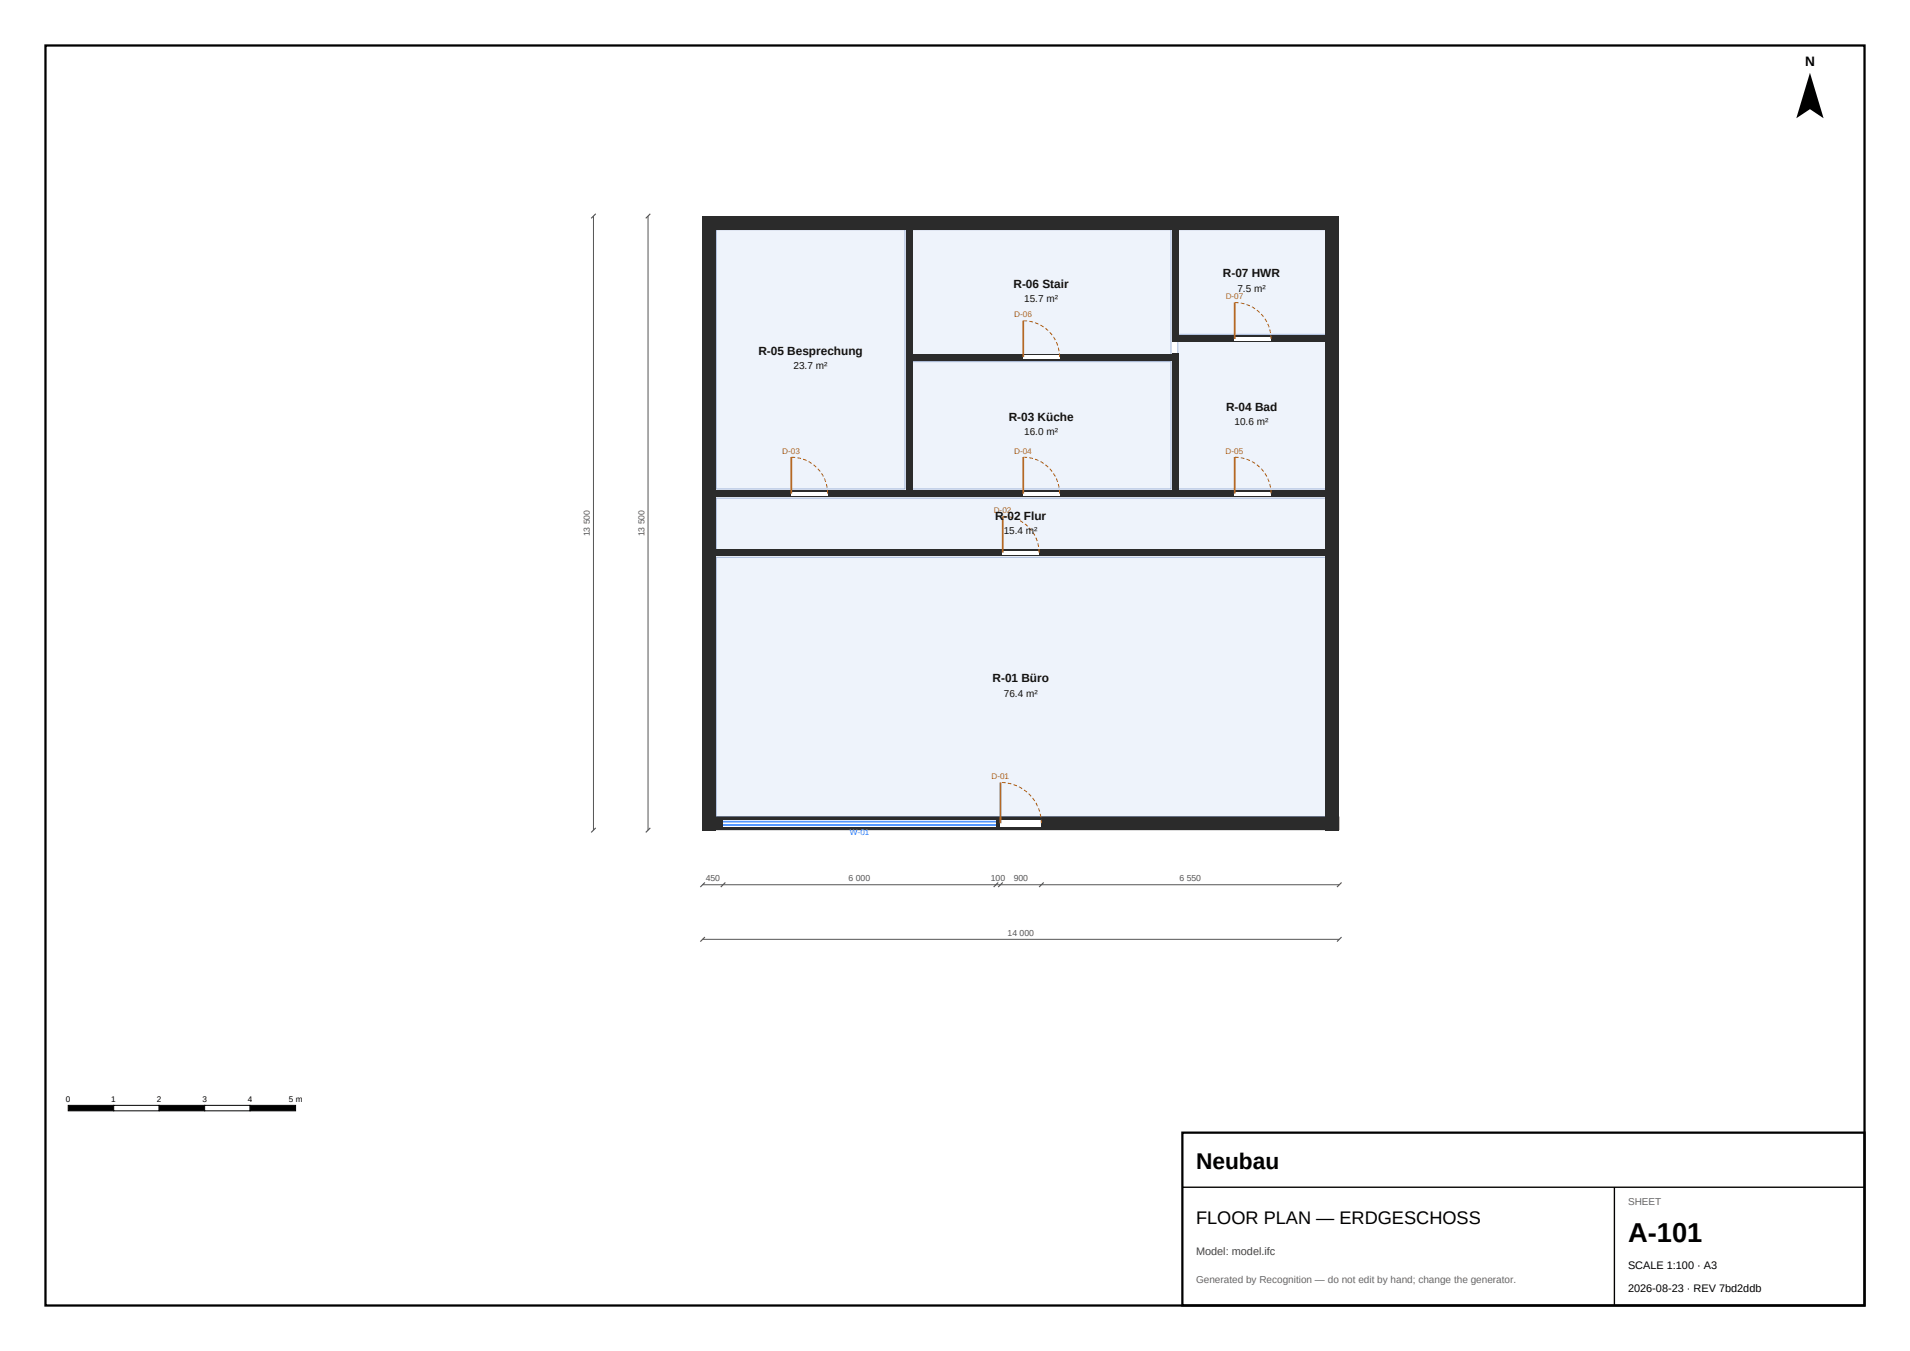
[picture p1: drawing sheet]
<svg xmlns="http://www.w3.org/2000/svg" width="420mm" height="297mm" viewBox="0 0 420 297" stroke-linecap="round" stroke-linejoin="round" font-family="sans-serif">
<g fill="#eef3fb" stroke="#9fb3d9" stroke-width=".22">
<path d="M259 75h32.5v32.5h-32.5z" fill-rule="evenodd"/>
<path d="M200.5 79.5h57v28h-57z" fill-rule="evenodd"/>
<path d="M157.5 50.5h41.5v57h-41.5z" fill-rule="evenodd"/>
<path d="M157.5 122.5h134v57h-134z" fill-rule="evenodd"/>
<path d="M157.5 109.5h134v11.5h-134z" fill-rule="evenodd"/>
<path d="M259 50.5h32.5v23h-32.5z" fill-rule="evenodd"/>
<path d="M200.5 50.5h57v27.5h-57z" fill-rule="evenodd"/>
</g>
<g fill="#2b2b2b">
<path d="M154.5 179.5h140v3h-140z" fill-rule="evenodd"/>
<path d="M291.5 47.5h3v135h-3z" fill-rule="evenodd"/>
<path d="M154.5 47.5h140v3h-140z" fill-rule="evenodd"/>
<path d="M154.5 47.5h3v135h-3z" fill-rule="evenodd"/>
<path d="M257.7 77.8h1.6v31.4h-1.6z" fill-rule="evenodd"/>
<path d="M257.7 107.8h36v1.4h-36z" fill-rule="evenodd"/>
<path d="M257.7 73.7h36v1.6h-36z" fill-rule="evenodd"/>
<path d="M199.3 77.8h1.4v31.4h-1.4z" fill-rule="evenodd"/>
<path d="M199.3 107.8h60v1.4h-60z" fill-rule="evenodd"/>
<path d="M199.3 77.8h60v1.4h-60z" fill-rule="evenodd"/>
<path d="M155.2 107.8h45.5v1.4h-45.5z" fill-rule="evenodd"/>
<path d="M199.3 48.3h1.4v30.9h-1.4z" fill-rule="evenodd"/>
<path d="M155.2 120.8h138.5v1.4h-138.5z" fill-rule="evenodd"/>
<path d="M257.7 48.3h1.6v27h-1.6z" fill-rule="evenodd"/>
</g>
<g fill="#fff">
<path d="M220 180.3h9v1.4h-9z" fill-rule="evenodd"/>
<path d="M271.5 108.1h8v.8h-8z" fill-rule="evenodd"/>
<path d="M225 108.1h8v.8h-8z" fill-rule="evenodd"/>
<path d="M174 108.1h8v.8h-8z" fill-rule="evenodd"/>
<path d="M220.5 121.1h8v.8h-8z" fill-rule="evenodd"/>
<path d="M271.5 74.1h8v.8h-8z" fill-rule="evenodd"/>
<path d="M225 78.1h8v.8h-8z" fill-rule="evenodd"/>
<path d="M159 180.3h60v1.4h-60z" fill-rule="evenodd"/>
</g>
<path d="M159 181.4h60M159 180.6h60" fill="none" stroke="#2a7fff" stroke-width=".35"/>
<path d="M225 70.5v8M271.5 66.5v8M174 100.5v8M220.5 113.5v8M225 100.5v8M271.5 100.5v8M220 172v9" fill="none" stroke="#b5651d" stroke-width=".4"/>
<path d="M233 78.5a8 8 0 0 0-8-8M279.5 74.5a8 8 0 0 0-8-8M182 108.5a8 8 0 0 0-8-8M233 108.5a8 8 0 0 0-8-8M279.5 108.5a8 8 0 0 0-8-8M228.5 121.5a8 8 0 0 0-8-8M229 181a9 9 0 0 0-9-9" fill="none" stroke="#b5651d" stroke-width=".22" stroke-dasharray=".8 .5" stroke-linecap="butt"/>
<path d="M130.5 47.5v135M142.5 47.5v135M154.5 194.5h140M154.5 206.5h140" fill="none" stroke="#555" stroke-width=".22"/>
<path d="M130 48l1-1zM142 48l1-1zM130 183l1-1zM142 183l1-1zM154 195l1-1zM159.5 194l-1 1zM219.5 194l-1 1zM219.5 195l1-1zM228.5 195l1-1zM295 194l-1 1zM154 207l1-1zM295 206l-1 1z" fill="#000" stroke="#555" stroke-width=".25"/>
<path d="M398 16l3 10-3-2-3 2z" fill="#000"/>
<path d="M15 243h10v1.2h-10z" fill="#000" stroke="#000" stroke-width=".22"/>
<path d="M25 243h10v1.2h-10z" fill="#fff" stroke="#000" stroke-width=".22"/>
<path d="M35 243h10v1.2h-10z" fill="#000" stroke="#000" stroke-width=".22"/>
<path d="M45 243h10v1.2h-10z" fill="#fff" stroke="#000" stroke-width=".22"/>
<path d="M55 243h10v1.2h-10z" fill="#000" stroke="#000" stroke-width=".22"/>
<path d="M260 249h150v38h-150z" fill="#fff" stroke="#000" stroke-width=".5"/>
<path d="M260 261h150M355 261v26" fill="none" stroke="#000" stroke-width=".3"/>
<path d="M10 10h400v277h-400z" fill="none" stroke="#000" stroke-width=".5"/>
<text font-size="6" x="358" y="273">A-101</text>
<text font-size="5" x="263" y="257">Neubau</text>
<text font-size="4" x="263" y="269">FLOOR PLAN — ERDGESCHOSS</text>
<text font-size="3" x="396.9" y="14.5">N</text>
<g font-size="2.6" fill="#111">
<text x="222.9" y="63.3">R-06 Stair</text>
<text x="268.9" y="61">R-07 HWR</text>
<text x="166.8" y="78">R-05 Besprechung</text>
<text x="221.8" y="92.5">R-03 Küche</text>
<text x="269.6" y="90.3">R-04 Bad</text>
<text x="218.8" y="114.3">R-02 Flur</text>
<text x="218.3" y="150">R-01 Büro</text>
</g>
<text font-size="2.4" fill="#444" x="263" y="276">Model: model.ifc</text>
<g font-size="2.4">
<text x="358" y="279">SCALE 1:100 · A3</text>
<text x="358" y="284">2026-08-23 · REV 7bd2ddb</text>
</g>
<g font-size="2.2" fill="#111">
<text x="272.1" y="64.2">7.5 m²</text>
<text x="225.2" y="66.5">15.7 m²</text>
<text x="174.5" y="81.2">23.7 m²</text>
<text x="225.2" y="95.7">16.0 m²</text>
<text x="271.5" y="93.5">10.6 m²</text>
<text x="220.7" y="117.5">15.4 m²</text>
<text x="220.7" y="153.2">76.4 m²</text>
</g>
<g font-size="2.2" fill="#666">
<text x="358" y="265">SHEET</text>
<text x="263" y="282">Generated by Recognition — do not edit by hand; change the generator.</text>
</g>
<g font-size="1.9" fill="#555">
<text x="129.7" y="117.9" transform="rotate(-90 129.7 117.9)">13 500</text>
<text x="141.7" y="117.9" transform="rotate(-90 141.7 117.9)">13 500</text>
<text x="155.2" y="193.7">450</text>
<text x="186.6" y="193.7">6 000</text>
<text x="217.9" y="193.7">100</text>
<text x="222.9" y="193.7">900</text>
<text x="259.4" y="193.7">6 550</text>
<text x="221.6" y="205.7">14 000</text>
</g>
<g font-size="1.8" fill="#b5651d">
<text x="269.5" y="65.7">D-07</text>
<text x="223" y="69.7">D-06</text>
<text x="172" y="99.7">D-03</text>
<text x="223" y="99.7">D-04</text>
<text x="269.5" y="99.7">D-05</text>
<text x="218.5" y="112.7">D-02</text>
<text x="218" y="171.2">D-01</text>
</g>
<text font-size="1.8" fill="#2a7fff" x="186.9" y="183.6">W-01</text>
<g font-size="1.8">
<text x="14.5" y="242.2">0</text>
<text x="24.5" y="242.2">1</text>
<text x="34.5" y="242.2">2</text>
<text x="44.5" y="242.2">3</text>
<text x="54.5" y="242.2">4</text>
<text x="63.5" y="242.2">5 m</text>
</g>
</svg>
